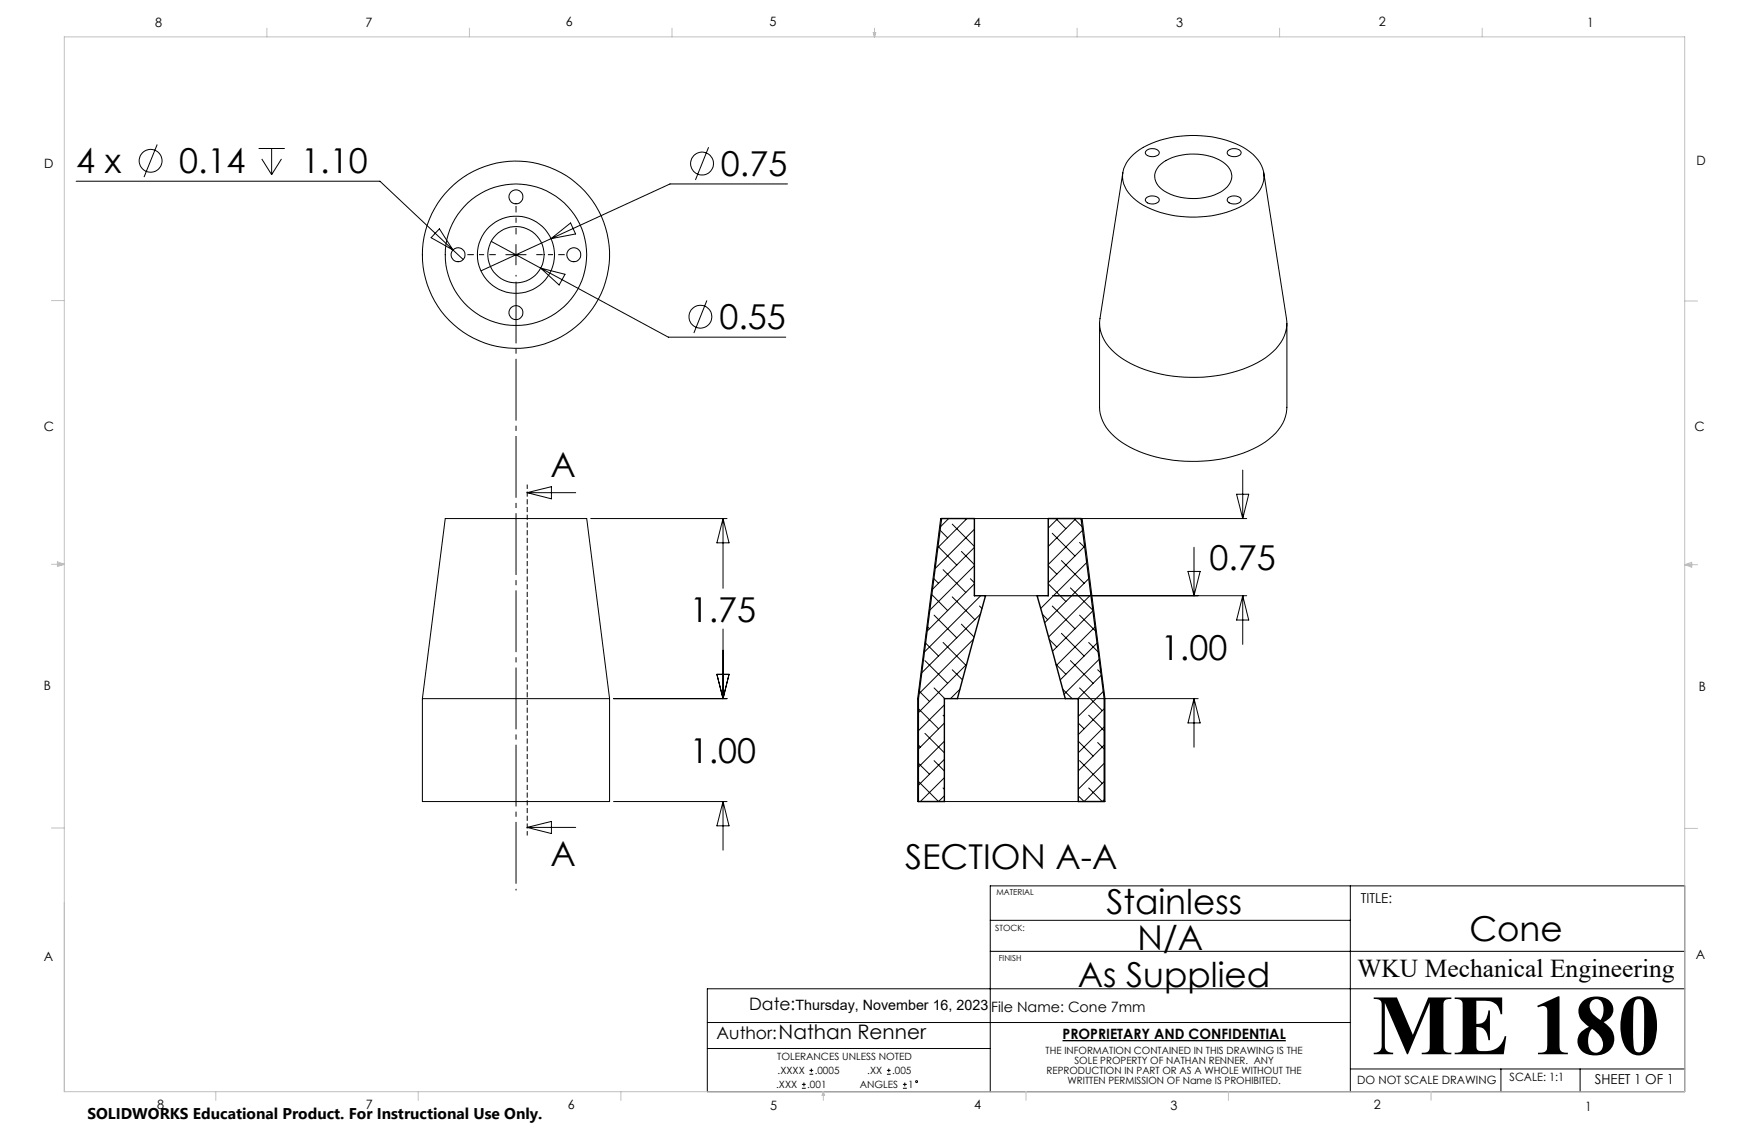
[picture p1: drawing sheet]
<svg xmlns="http://www.w3.org/2000/svg" width="432mm" height="279mm" viewBox="0 0 432 279" stroke-linecap="round" stroke-linejoin="round" font-family="sans-serif">
<g fill="none" stroke="#000" stroke-width=".25">
<path d="M38.8 35.7l-3.2 8M63.9 36.7h6.4M64.6 39.2l2.5 3.9M67.1 36.7v6.4M69.5 39.2l-2.4 3.9M174.9 36.3l-3.2 8.1M279.2 38.8a20.3 20.3 0 0 1 13.4-5.3 24.4 24.4 0 0 1 16 4 7.2 7.2 0 0 1 3.1 7.9 11.7 11.7 0 0 1-7.8 6.6 27.4 27.4 0 0 1-22.6-1.9 7.7 7.7 0 0 1-4.1-7.7l.9-2.2zM282.9 37.3a2.17 2.17 0 0 1 3.3 .3 1.82 1.82 0 0 1-2.6 .9l-.6-.3a.61 .61 0 0 1-.1-.9zM303.1 37.3a2.21 2.21 0 0 1 3.3 .3 1.82 1.82 0 0 1-2.6 .9l-.3-.1a.72 .72 0 0 1-.4-1.1zM18.8 44.7h75l18 17M108.5 56.5l3.3 5.2-5.4-3zM121.3 59.6l43.7 23.6h29"/>
<path d="M136 58.9l-17.3 8M136 58.9l4.9-3.9 1.2 2.7zM194.4 45.4h-29l-29.4 13.5M277.2 42.6l-5.6 36a9.8 9.8 0 0 0 4.4 9.2 32.6 32.6 0 0 0 22.5 5.2 27.8 27.8 0 0 0 15.7-6.1 9.3 9.3 0 0 0 3.4-8.3l-5.6-36M282.9 48.9a2.39 2.39 0 0 1 3.2 .1 1.29 1.29 0 0 1-1.7 1.3l-.8-.1-.6-.4a.6 .6 0 0 1-.1-.9zM286.1 41a13.4 13.4 0 0 1 12.5-2.5 6.8 6.8 0 0 1 5.4 4.3 4.7 4.7 0 0 1-3.4 5 14.6 14.6 0 0 1-13.7-1 3.8 3.8 0 0 1-.8-5.8zM303.1 48.9a2.44 2.44 0 0 1 3.3 .1 1.29 1.29 0 0 1-1.8 1.3l-.8-.1-.6-.4a.64 .64 0 0 1-.1-.9zM111.8 61.7l2.6 2.4M124.9 62.9h5M127.4 60.4v5M133.5 66.2l6 1.5-1.5 2.6zM174.5 74.2l-3.2 8"/>
<path d="M271.5 79.8v20.7a10.8 10.8 0 0 0 5.5 8.7 34.1 34.1 0 0 0 23 4.3 26.9 26.9 0 0 0 14.2-5.9 9.7 9.7 0 0 0 3.5-7.1v-20.7M306.8 116v12M130.1 121.6h12M130.1 121.6l6-1.5v3zM145.8 128h33.7M178.5 128v17.2M178.5 128l1.5 6h-3zM231.6 134.8l4.6 4.7M232.1 130.8l1.9 2M232.4 128h-.2l-5.6 44.4M234.2 128l-2 2M235.1 129.4l5.5 5.5"/>
<path d="M237.3 136.1l3.3 3.2M238.2 128l.2 .3M238.7 128l-7.2 7.2M240.6 130.6l-9.7 9.7M240.6 135.1l-10.4 10.4M240.6 139.6l-11.1 11M240.6 128h18.2M258.8 139.6l2.1 2.1M259.8 131.6l5.6 5.6M259.8 128h48M260.7 128l2.4 2.5M261.2 128l-2.4 2.4"/>
<path d="M262 138.4l5.7 5.6M265.1 128l2.1 2M265.6 128l-6.8 6.9M266.5 133.9l1.4 1.3M266.9 128h.3l5.6 44.4M267.3 130.8l-8.5 8.5M267.8 134.8l-9 9M268.3 138.8l-11.4 11.4M294.8 135.1v11.9M305.3 122h3l-1.5 6zM178.5 155.3v17.1M228.5 158.7l3.2 3.2"/>
<path d="M229 154.7l.5 .5M230 146.8l4 3.9M230.5 142.8l1.2 1.2M230.6 151.8l5.6 5.6M232.8 158.6l5.6 5.6M232.8 140.6l5.6 5.6M235.1 147.3l5.6 5.7M237.3 154.1l3.2 3.1M239.6 142.8l1 1M240.3 157.8l-13.4 13.4M240.6 144.1l-11.7 11.7M241.8 149.6l.6 .6"/>
<path d="M242 151.6l-14.5 14.5M242.1 147l-13.9 13.9M243.3 147h12.7M257.4 151.6l1.3 1.4M258.8 144.1l4.3 4.3M259 157.8l1.9 1.9M259.8 149.6l5.6 5.6M259.8 147h48M262 156.3l5.7 5.6M264.3 145.1l5.5 5.5M266.5 151.8l4 4M268.8 158.6l2.3 2.3"/>
<path d="M268.8 142.8l-10.9 10.9M269.3 146.8l-10.4 10.4M269.8 150.7l-10 10.1M270.4 154.7l-9.6 9.6M270.9 158.7l-9.2 9.2M293.3 141h3l-1.5 6zM306.8 147v12M306.8 147l1.5 6h-3zM104.3 172.4h46.2M104.3 172.4v25.4h46.2v-25.4M104.3 172.4l5.6-44.4h35l5.6 44.4M151.5 172.4h28"/>
<path d="M177 166.4h3l-1.5 6zM226.6 172.4v25.4h.1M226.6 172.4h.1M226.7 174.9l5 5M227 170.6l2.5 2.5M228.4 163.1l5.6 5.6M230.6 169.8l2.7 2.6M232.8 176.5l.4 .3M233.2 178.5l-6.5 6.4M233.2 174l-6.5 6.4M235.1 165.3l2.5 2.5M236.4 172.4h26.6"/>
<path d="M237 170.1l-2.3 2.3M238.7 164l-12 11.9M260.7 163.9l2.4 2.5M262.4 170.1l2.3 2.3M264.3 163.1l5.6 5.6M264.3 172.4h31.5M266.2 178.5l1.5 1.4M266.5 169.8l5.6 5.6M268.8 176.5l3.8 3.9M271 165.3l.8 .8M271.4 162.7l-8.7 8.7M271.9 166.7l-5.8 5.7"/>
<path d="M272.4 170.6l-6.2 6.2M272.6 174.9l-6.4 6.4M272.6 179.4l-6.4 6.4M272.6 172.4h.2M272.8 172.4v25.4h-.2M294.8 172.4v12M294.8 172.4l1.5 6h-3zM151.5 197.8h28M178.5 197.8v12M178.5 197.8l1.5 6h-3zM226.7 192.9l5 4.9 1.5-1.4M226.7 188.4l2.8 2.7"/>
<path d="M226.7 183.9l.5 .5M228.4 181l4.8 4.8M230.6 187.7l2.6 2.6M232.8 194.5l.4 .3M233.2 183l-6.5 6.4M233.2 187.4l-6.5 6.5M233.2 191.9l-6 5.9M233.2 197.8h33M266.2 183l3.7 3.6M266.5 187.7l5.6 5.7M268.8 194.5l3.3 3.3 .5-.5M271 183.3l1.6 1.6"/>
<path d="M272.6 183.9l-6.4 6.4M272.6 188.4l-6.4 6.4M272.6 192.9l-4.9 4.9-1.5-1.4M130.1 204.2l6-1.5v3zM130.1 204.2h12M333.4 218.7v50.8M244.5 227.2h88.9M244.5 234.8h171.4M174.6 252.4h158.8M174.6 258.8h69.9M415.9 244.1h-241.3v25.4h241.3v-50.8h-171.4v50.8M198 268.6h.9"/>
<path d="M198 267.7h.9M198.5 267.2v.9M199.8 265.1h1M199.8 264.2h1M200.3 263.7v1M219 265.1h.9M219 264.2h.9M219.4 263.7v1M222.9 268.6h1M222.9 267.7h1M223.4 267.2v.9M333.4 263.8h82.5"/>
<path d="M370.6 263.8v5.7M390.1 263.8v5.7"/>
<circle cx="37.2" cy="39.7" r="2.82"/>
<circle cx="127.4" cy="48.6" r="1.73"/>
<circle cx="173.3" cy="40.4" r="2.83"/>
<circle cx="113.1" cy="62.9" r="1.73"/>
<circle cx="127.4" cy="62.9" r="17.5"/>
<circle cx="127.4" cy="77.2" r="1.73"/>
<circle cx="127.4" cy="62.9" r="6.9"/>
<circle cx="127.4" cy="62.9" r="9.5"/>
<circle cx="127.4" cy="62.9" r="23.1"/>
<circle cx="141.7" cy="62.9" r="1.73"/>
<circle cx="172.9" cy="78.2" r="2.83"/>
<circle cx="226.3" cy="267" r=".23"/>
</g>
<path d="M232.4 128h8.2v19h2.7l-6.9 25.4h-3.2v25.4h-6.5v-25.4zM258.8 128h8.1l5.7 44.4v25.4h-6.4v-25.4h-3.2l-7-25.4h2.8z" fill="none" stroke="#000" stroke-width=".35"/>
<path d="M262.3 256.9h55.1" fill="none" stroke="#000" stroke-width=".33"/>
<path d="M130.2 119.6v86.6" fill="none" stroke="#000" stroke-width=".25" stroke-dasharray="1.3 .6" stroke-dashoffset=".2" stroke-linecap="butt"/>
<path d="M127.4 57.9v-7.1M122.4 62.9h-7M132.4 62.9h7" fill="none" stroke="#000" stroke-width=".25" stroke-dasharray="15.2 1.3 1.3 1.3" stroke-dashoffset="13.6" stroke-linecap="butt"/>
<path d="M127.4 67.9v151.9" fill="none" stroke="#000" stroke-width=".25" stroke-dasharray="15.2 1.3 1.3 1.3" stroke-dashoffset="-1.7" stroke-linecap="butt"/>
<g fill="none" stroke="#c0c0c0" stroke-width=".25">
<path d="M15.9 9.1h400v260.4h-400zM65.9 6.9v2.2M115.9 6.9v2.2M165.9 6.9v2.2M215.6 8h.6l-.3 1.1zM215.7 8l.2 1.1M215.9 6.9v2.2M216 8l-.1 1.1M265.9 6.9v2.2M315.9 6.9v2.2M365.9 6.9v2.2M12.7 74.2h3.2"/>
<path d="M415.9 74.3h3.2M12.7 139.3h3.2M14.2 139.1l1.7 .2M14.2 138.7l1.7 .6-1.7 .5zM15.9 139.3l-1.7 .3M415.9 139.4h3.2M415.9 139.4l1.8-.6v1.2zM415.9 139.4l1.8 .3M417.7 139.2l-1.8 .2M12.7 204.4h3.2M415.9 204.5h3.2M53.3 269.5v2.1"/>
<path d="M103.3 269.5v2.1M153.3 269.5v2.1M203.3 269.5v2.1M203.3 269.5l.3 .8h-.6zM253.3 269.5v2.1M303.3 269.5v2.1M353.3 269.5v2.1"/>
</g>
<text font-size="21.2" x="338.7" y="260.2">ME 180</text>
<g font-size="8.5">
<text x="18.8" y="42.8">4 x</text>
<text x="44.2" y="42.8">0.14</text>
<text x="74.4" y="42.8">1.10</text>
<text x="178" y="43.5">0.75</text>
<text x="177.6" y="81.3">0.55</text>
<text x="135.9" y="117.7">A</text>
<text x="298.6" y="140.7">0.75</text>
<text x="170.3" y="153.4">1.75</text>
<text x="286.6" y="162.9">1.00</text>
<text x="170.3" y="188.3">1.00</text>
<text x="135.9" y="213.8">A</text>
<text x="223.5" y="214.4">SECTION A-A</text>
<text x="273.1" y="225.7">Stainless</text>
<text x="362.8" y="232.3">Cone</text>
<text x="280.8" y="234.5">N/A</text>
<text x="266.1" y="243.5">As Supplied</text>
</g>
<text font-size="6.3" x="335.1" y="241.2">WKU Mechanical Engineering</text>
<text font-size="4.9" x="192.2" y="256.5">Nathan Renner</text>
<g font-size="4.2">
<text x="185" y="249.4">Date:</text>
<text x="176.9" y="256.5">Author:</text>
</g>
<text font-size="3.8" x="21.6" y="276.3">SOLIDWORKS Educational Product. For Instructional Use Only.</text>
<g font-size="3.5">
<text x="196.4" y="249.3">Thursday, November 16, 2023</text>
<text x="244.7" y="249.9">File Name: Cone 7mm</text>
<text x="262.3" y="256.5">PROPRIETARY AND CONFIDENTIAL</text>
</g>
<g font-size="3.4">
<text x="336" y="223">TITLE:</text>
<text x="393.7" y="267.5">SHEET 1 OF 1</text>
</g>
<g font-size="3.2">
<text x="38.3" y="6.7">8</text>
<text x="90.2" y="6.7">7</text>
<text x="139.7" y="6.5">6</text>
<text x="190" y="6.5">5</text>
<text x="240.4" y="6.5">4</text>
<text x="290.4" y="6.7">3</text>
<text x="340.4" y="6.5">2</text>
<text x="391.9" y="6.7">1</text>
<text x="10.9" y="41.6">D</text>
<text x="418.9" y="40.7">D</text>
<text x="10.9" y="106.3">C</text>
<text x="418.4" y="106.4">C</text>
<text x="10.8" y="170.2">B</text>
<text x="419.4" y="170.6">B</text>
<text x="10.8" y="237.2">A</text>
<text x="418.6" y="236.8">A</text>
<text x="38.8" y="273.8">8</text>
<text x="90.4" y="273.8">7</text>
<text x="140.2" y="273.8">6</text>
<text x="190.1" y="273.9">5</text>
<text x="240.5" y="273.8">4</text>
<text x="289" y="273.9">3</text>
<text x="339.1" y="273.8">2</text>
<text x="391.4" y="274.1">1</text>
</g>
<g font-size="2.8">
<text x="335.1" y="267.6">DO NOT SCALE DRAWING</text>
<text x="372.7" y="266.9">SCALE: 1:1</text>
</g>
<g font-size="2.5">
<text x="191.9" y="261.6">TOLERANCES UNLESS NOTED</text>
<text x="258.1" y="260.1">THE INFORMATION CONTAINED IN THIS DRAWING IS THE</text>
<text x="265.3" y="262.6">SOLE PROPERTY OF NATHAN RENNER. ANY</text>
<text x="191.6" y="268.6">.XXX</text>
<text x="192" y="265.1">.XXXX</text>
<text x="199.3" y="268.6">.001</text>
<text x="201.1" y="265.1">.0005</text>
<text x="212.3" y="268.6">ANGLES</text>
<text x="214.1" y="265.1">.XX</text>
<text x="220.2" y="265.1">.005</text>
<text x="224.2" y="268.6">1</text>
<text x="258.4" y="265.1">REPRODUCTION IN PART OR AS A WHOLE WITHOUT THE</text>
<text x="263.6" y="267.6">WRITTEN PERMISSION OF Name IS PROHIBITED.</text>
</g>
<text font-size="2.1" x="245.7" y="229.9">STOCK:</text>
<g font-size="2">
<text x="246" y="220.9">MATERIAL</text>
<text x="246.6" y="237.2">FINISH</text>
</g>
</svg>
